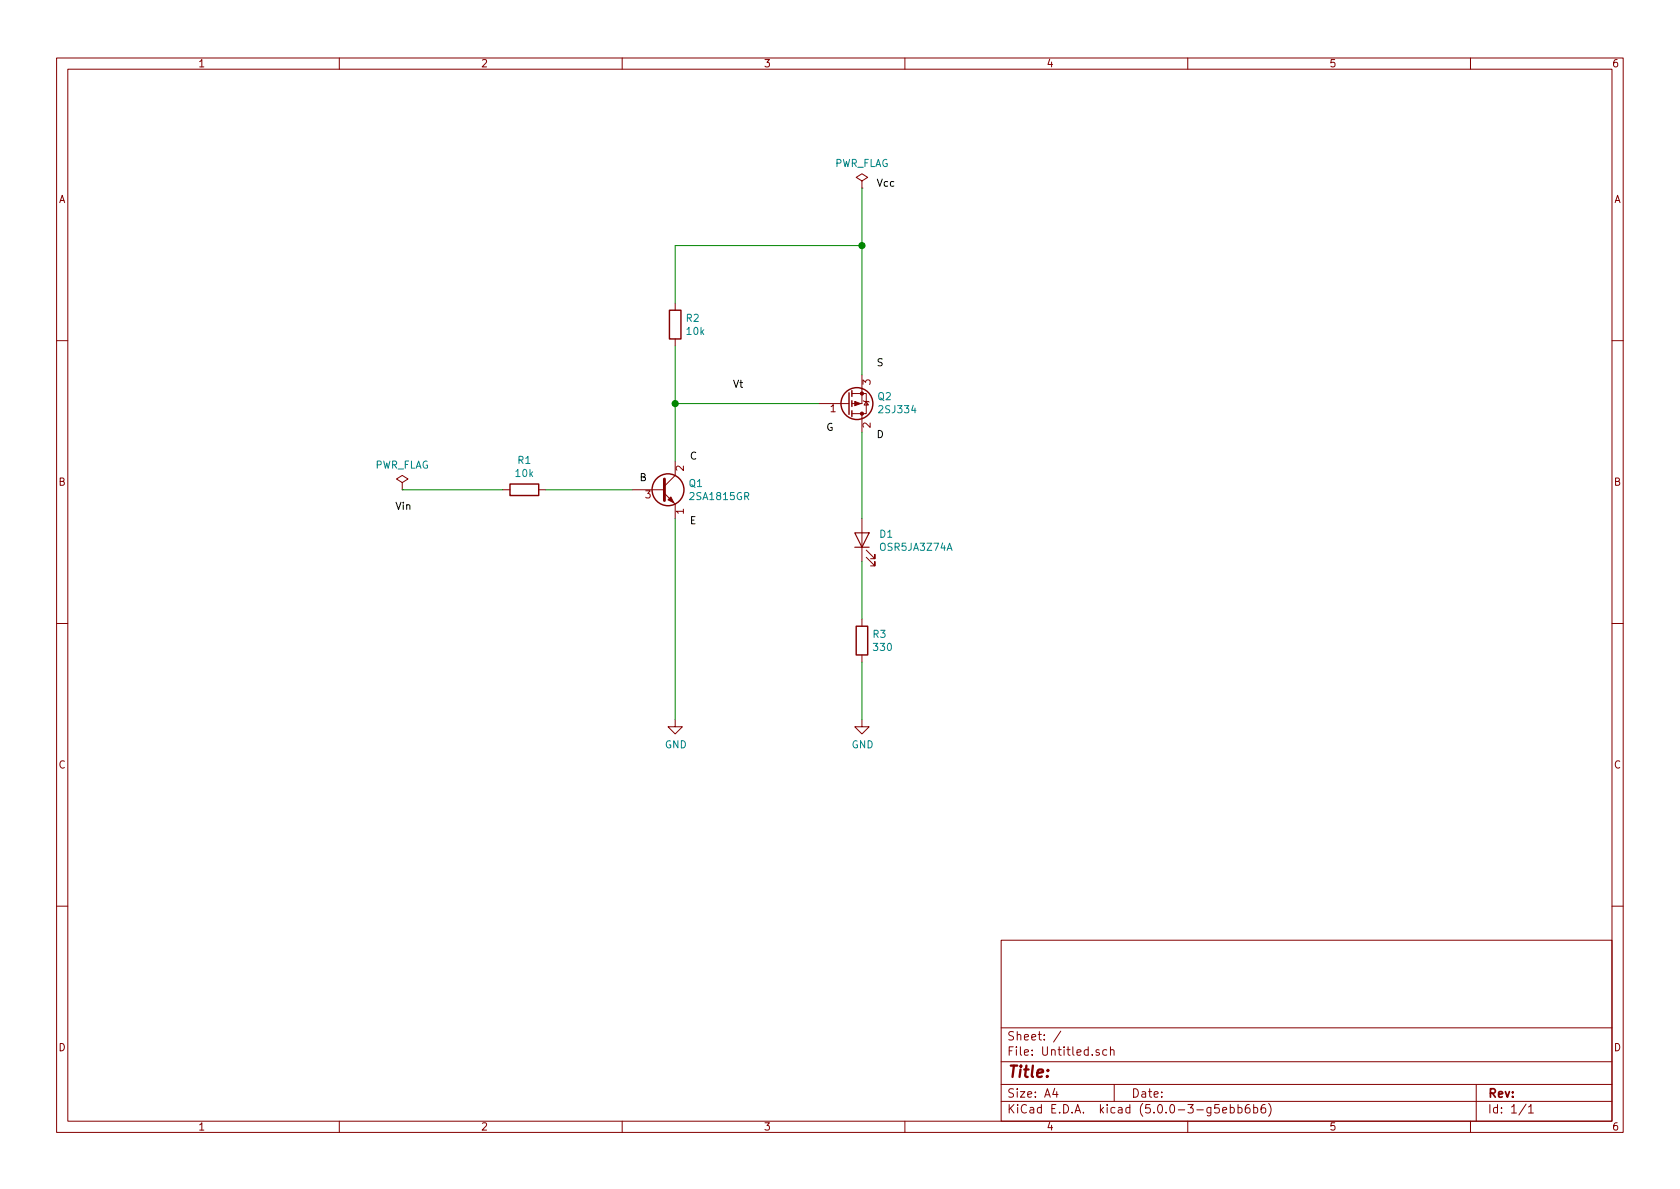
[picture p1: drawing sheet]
EESchema Schematic File Version 4
EELAYER 26 0
EELAYER END
$Descr A4 11693 8268
encoding utf-8
Sheet 1 1
Title ""
Date ""
Rev ""
Comp ""
Comment1 ""
Comment2 ""
Comment3 ""
Comment4 ""
$EndDescr
$Comp
L Device:LED D1
U 1 1
P 6000 3750
F 0 "D1" V 6038 3633 50  0000 R CNN
F 1 "OSR5JA3Z74A" V 5947 3633 50  0000 R CNN
F 2 "" H 6000 3750 50  0001 C CNN
F 3 "~" H 6000 3750 50  0001 C CNN
	1    6000 3750
	0    -1   -1   0   
$EndComp
$Comp
L Device:Q_PMOS_GDS Q2
U 1 1
P 5900 2800
F 0 "Q2" H 6105 2754 50  0000 L CNN
F 1 "2SJ334" H 6105 2845 50  0000 L CNN
F 2 "" H 6100 2900 50  0001 C CNN
F 3 "~" H 5900 2800 50  0001 C CNN
	1    5900 2800
	1    0    0    1   
$EndComp
$Comp
L Device:R R2
U 1 1
P 4700 2250
F 0 "R2" H 4770 2296 50  0000 L CNN
F 1 "10k" H 4770 2205 50  0000 L CNN
F 2 "" V 4630 2250 50  0001 C CNN
F 3 "~" H 4700 2250 50  0001 C CNN
	1    4700 2250
	1    0    0    -1  
$EndComp
$Comp
L Device:R R3
U 1 1
P 6000 4450
F 0 "R3" H 6070 4496 50  0000 L CNN
F 1 "330" H 6070 4405 50  0000 L CNN
F 2 "" V 5930 4450 50  0001 C CNN
F 3 "~" H 6000 4450 50  0001 C CNN
	1    6000 4450
	1    0    0    -1  
$EndComp
$Comp
L Device:R R1
U 1 1
P 3650 3400
F 0 "R1" V 3443 3400 50  0000 C CNN
F 1 "10k" V 3534 3400 50  0000 C CNN
F 2 "" V 3580 3400 50  0001 C CNN
F 3 "~" H 3650 3400 50  0001 C CNN
	1    3650 3400
	0    1    1    0   
$EndComp
$Comp
L Device:Q_NPN_ECB Q1
U 1 1
P 4600 3400
F 0 "Q1" H 4791 3446 50  0000 L CNN
F 1 "2SA1815GR" H 4791 3355 50  0000 L CNN
F 2 "" H 4800 3500 50  0001 C CNN
F 3 "~" H 4600 3400 50  0001 C CNN
	1    4600 3400
	1    0    0    -1  
$EndComp
Wire Wire Line
	3800 3400 4400 3400
Wire Wire Line
	4700 3200 4700 2800
Wire Wire Line
	4700 2800 5700 2800
Connection ~ 4700 2800
Wire Wire Line
	4700 2800 4700 2400
Wire Wire Line
	6000 3000 6000 3600
Wire Wire Line
	6000 3900 6000 4300
$Comp
L power:GND #PWR02
U 1 1
P 6000 5000
F 0 "#PWR02" H 6000 4750 50  0001 C CNN
F 1 "GND" H 6005 4827 50  0000 C CNN
F 2 "" H 6000 5000 50  0001 C CNN
F 3 "" H 6000 5000 50  0001 C CNN
	1    6000 5000
	1    0    0    -1  
$EndComp
$Comp
L power:GND #PWR01
U 1 1
P 4700 5000
F 0 "#PWR01" H 4700 4750 50  0001 C CNN
F 1 "GND" H 4705 4827 50  0000 C CNN
F 2 "" H 4700 5000 50  0001 C CNN
F 3 "" H 4700 5000 50  0001 C CNN
	1    4700 5000
	1    0    0    -1  
$EndComp
$Comp
L power:PWR_FLAG #FLG02
U 1 1
P 6000 1300
F 0 "#FLG02" H 6000 1375 50  0001 C CNN
F 1 "PWR_FLAG" H 6000 1474 50  0000 C CNN
F 2 "" H 6000 1300 50  0001 C CNN
F 3 "~" H 6000 1300 50  0001 C CNN
	1    6000 1300
	1    0    0    -1  
$EndComp
Wire Wire Line
	4700 2100 4700 1700
Wire Wire Line
	4700 1700 6000 1700
Wire Wire Line
	6000 1700 6000 1300
Wire Wire Line
	6000 1700 6000 2600
Connection ~ 6000 1700
Wire Wire Line
	6000 4600 6000 5000
Wire Wire Line
	4700 5000 4700 3600
$Comp
L power:PWR_FLAG #FLG01
U 1 1
P 2800 3400
F 0 "#FLG01" H 2800 3475 50  0001 C CNN
F 1 "PWR_FLAG" H 2800 3574 50  0000 C CNN
F 2 "" H 2800 3400 50  0001 C CNN
F 3 "~" H 2800 3400 50  0001 C CNN
	1    2800 3400
	1    0    0    -1  
$EndComp
Wire Wire Line
	2800 3400 3500 3400
Text Label 6100 1300 0    50   ~ 0
Vcc
Text Label 2750 3550 0    50   ~ 0
Vin
Text Label 6100 3050 0    50   ~ 0
D
Text Label 6100 2550 0    50   ~ 0
S
Text Label 5750 3000 0    50   ~ 0
G
Text Label 4800 3650 0    50   ~ 0
E
Text Label 4800 3200 0    50   ~ 0
C
Text Label 4450 3350 0    50   ~ 0
B
Text Label 5100 2700 0    50   ~ 0
Vt
$EndSCHEMATC
